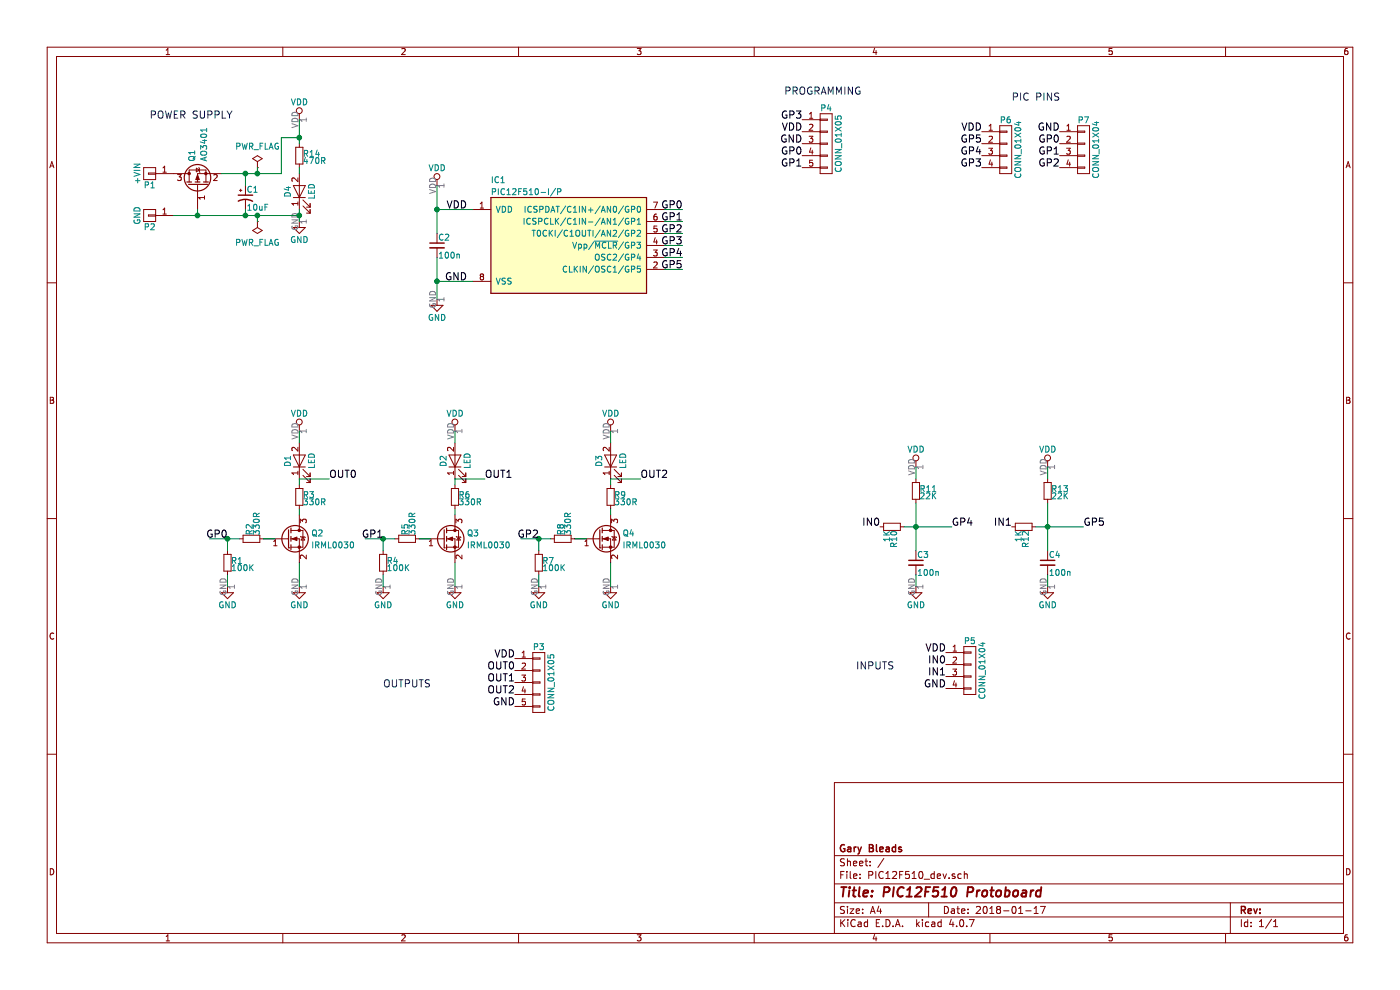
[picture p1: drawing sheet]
EESchema Schematic File Version 2
LIBS:power
LIBS:device
LIBS:transistors
LIBS:conn
LIBS:linear
LIBS:regul
LIBS:74xx
LIBS:cmos4000
LIBS:adc-dac
LIBS:memory
LIBS:xilinx
LIBS:microcontrollers
LIBS:dsp
LIBS:microchip
LIBS:analog_switches
LIBS:motorola
LIBS:texas
LIBS:intel
LIBS:audio
LIBS:interface
LIBS:digital-audio
LIBS:philips
LIBS:display
LIBS:cypress
LIBS:siliconi
LIBS:opto
LIBS:atmel
LIBS:contrib
LIBS:valves
LIBS:microchip_pic12mcu
LIBS:74xgxx
LIBS:ac-dc
LIBS:actel
LIBS:allegro
LIBS:Altera
LIBS:analog_devices
LIBS:battery_management
LIBS:bbd
LIBS:brooktre
LIBS:cmos_ieee
LIBS:dc-dc
LIBS:diode
LIBS:elec-unifil
LIBS:ESD_Protection
LIBS:ftdi
LIBS:gennum
LIBS:graphic
LIBS:hc11
LIBS:ir
LIBS:Lattice
LIBS:logo
LIBS:maxim
LIBS:mechanical
LIBS:microchip_dspic33dsc
LIBS:microchip_pic10mcu
LIBS:microchip_pic16mcu
LIBS:microchip_pic18mcu
LIBS:microchip_pic32mcu
LIBS:motor_drivers
LIBS:motors
LIBS:msp430
LIBS:nordicsemi
LIBS:nxp_armmcu
LIBS:onsemi
LIBS:Oscillators
LIBS:Power_Management
LIBS:powerint
LIBS:pspice
LIBS:references
LIBS:relays
LIBS:rfcom
LIBS:sensors
LIBS:silabs
LIBS:stm8
LIBS:stm32
LIBS:supertex
LIBS:switches
LIBS:transf
LIBS:ttl_ieee
LIBS:video
LIBS:wiznet
LIBS:Worldsemi
LIBS:Xicor
LIBS:zetex
LIBS:Zilog
LIBS:PIC12F510_dev-cache
EELAYER 25 0
EELAYER END
$Descr A4 11693 8268
encoding utf-8
Sheet 1 1
Title "PIC12F510 Protoboard"
Date "2018-01-17"
Rev ""
Comp "Gary Bleads"
Comment1 ""
Comment2 ""
Comment3 ""
Comment4 ""
$EndDescr
$Comp
L PIC12F510-I/P IC1
U 1 1
P 4750 2050
F 0 "IC1" H 4100 2600 50  0000 L CNN
F 1 "PIC12F510-I/P" H 4100 2500 50  0000 L CNN
F 2 "Housings_DIP:DIP-8_W7.62mm" H 4750 2050 50  0001 C CNN
F 3 "" H 4750 2050 50  0000 C CNN
	1    4750 2050
	1    0    0    -1  
$EndComp
$Comp
L GND #PWR01
U 1 1
P 3650 2500
F 0 "#PWR01" H 3650 2250 50  0001 C CNN
F 1 "GND" H 3650 2350 50  0000 C CNN
F 2 "" H 3650 2500 50  0000 C CNN
F 3 "" H 3650 2500 50  0000 C CNN
	1    3650 2500
	1    0    0    -1  
$EndComp
$Comp
L VDD #PWR02
U 1 1
P 3650 1550
F 0 "#PWR02" H 3650 1400 50  0001 C CNN
F 1 "VDD" H 3650 1700 50  0000 C CNN
F 2 "" H 3650 1550 50  0000 C CNN
F 3 "" H 3650 1550 50  0000 C CNN
	1    3650 1550
	1    0    0    -1  
$EndComp
$Comp
L C_Small C2
U 1 1
P 3650 2050
F 0 "C2" H 3660 2120 50  0000 L CNN
F 1 "100n" H 3660 1970 50  0000 L CNN
F 2 "Capacitors_SMD:C_0805_HandSoldering" H 3650 2050 50  0001 C CNN
F 3 "" H 3650 2050 50  0000 C CNN
	1    3650 2050
	1    0    0    -1  
$EndComp
Wire Wire Line
	3650 2150 3650 2500
Wire Wire Line
	3950 2350 3650 2350
Connection ~ 3650 2350
Wire Wire Line
	3650 1550 3650 1950
Wire Wire Line
	3950 1750 3650 1750
Connection ~ 3650 1750
$Comp
L Q_PMOS_GSD Q1
U 1 1
P 1650 1550
F 0 "Q1" H 1850 1600 50  0000 L CNN
F 1 "AO3401" H 1850 1500 50  0000 L CNN
F 2 "TO_SOT_Packages_SMD:SOT-23" H 1850 1650 50  0001 C CNN
F 3 "" H 1650 1550 50  0000 C CNN
	1    1650 1550
	0    -1   -1   0   
$EndComp
$Comp
L CONN_01X01 P1
U 1 1
P 1250 1450
F 0 "P1" H 1250 1550 50  0000 C CNN
F 1 "+VIN" V 1350 1450 50  0000 C CNN
F 2 "Pin_Headers:Pin_Header_Straight_1x01_Pitch2.54mm" H 1250 1450 50  0001 C CNN
F 3 "" H 1250 1450 50  0000 C CNN
	1    1250 1450
	-1   0    0    1   
$EndComp
$Comp
L CONN_01X01 P2
U 1 1
P 1250 1800
F 0 "P2" H 1250 1900 50  0000 C CNN
F 1 "GND" V 1350 1800 50  0000 C CNN
F 2 "Pin_Headers:Pin_Header_Straight_1x01_Pitch2.54mm" H 1250 1800 50  0001 C CNN
F 3 "" H 1250 1800 50  0000 C CNN
	1    1250 1800
	-1   0    0    1   
$EndComp
$Comp
L VDD #PWR03
U 1 1
P 2500 1000
F 0 "#PWR03" H 2500 850 50  0001 C CNN
F 1 "VDD" H 2500 1150 50  0000 C CNN
F 2 "" H 2500 1000 50  0000 C CNN
F 3 "" H 2500 1000 50  0000 C CNN
	1    2500 1000
	1    0    0    -1  
$EndComp
$Comp
L GND #PWR04
U 1 1
P 2500 1850
F 0 "#PWR04" H 2500 1600 50  0001 C CNN
F 1 "GND" H 2500 1700 50  0000 C CNN
F 2 "" H 2500 1850 50  0000 C CNN
F 3 "" H 2500 1850 50  0000 C CNN
	1    2500 1850
	1    0    0    -1  
$EndComp
Wire Wire Line
	1650 1750 1650 1800
Connection ~ 1650 1800
Text Notes 1250 1000 0    60   ~ 0
POWER SUPPLY
$Comp
L CONN_01X05 P4
U 1 1
P 6900 1200
F 0 "P4" H 6900 1500 50  0000 C CNN
F 1 "CONN_01X05" V 7000 1200 50  0000 C CNN
F 2 "Pin_Headers:Pin_Header_Angled_1x05_Pitch2.54mm" H 6900 1200 50  0001 C CNN
F 3 "" H 6900 1200 50  0000 C CNN
	1    6900 1200
	1    0    0    -1  
$EndComp
Text Label 6700 1100 2    60   ~ 0
VDD
Text Label 6700 1200 2    60   ~ 0
GND
Text Label 6700 1000 2    60   ~ 0
GP3
Text Label 6700 1300 2    60   ~ 0
GP0
Text Label 6700 1400 2    60   ~ 0
GP1
Wire Wire Line
	5550 1750 5700 1750
Wire Wire Line
	5550 1850 5700 1850
Wire Wire Line
	5550 1950 5700 1950
Wire Wire Line
	5550 2050 5700 2050
Wire Wire Line
	5550 2150 5700 2150
Wire Wire Line
	5550 2250 5700 2250
Text Label 5700 1750 2    60   ~ 0
GP0
Text Label 5700 1850 2    60   ~ 0
GP1
Text Label 5700 1950 2    60   ~ 0
GP2
Text Label 5700 2050 2    60   ~ 0
GP3
Text Label 5700 2150 2    60   ~ 0
GP4
Text Label 5700 2250 2    60   ~ 0
GP5
Text Label 3900 1750 2    60   ~ 0
VDD
Text Label 3900 2350 2    60   ~ 0
GND
$Comp
L Q_NMOS_GSD Q4
U 1 1
P 5000 4500
F 0 "Q4" H 5200 4550 50  0000 L CNN
F 1 "IRML0030" H 5200 4450 50  0000 L CNN
F 2 "TO_SOT_Packages_SMD:SOT-23" H 5200 4600 50  0001 C CNN
F 3 "" H 5000 4500 50  0000 C CNN
	1    5000 4500
	1    0    0    -1  
$EndComp
$Comp
L R_Small R7
U 1 1
P 4500 4700
F 0 "R7" H 4530 4720 50  0000 L CNN
F 1 "100K" H 4530 4660 50  0000 L CNN
F 2 "Resistors_SMD:R_0805_HandSoldering" H 4500 4700 50  0001 C CNN
F 3 "" H 4500 4700 50  0000 C CNN
	1    4500 4700
	1    0    0    -1  
$EndComp
$Comp
L R_Small R8
U 1 1
P 4700 4500
F 0 "R8" H 4730 4520 50  0000 L CNN
F 1 "330R" H 4730 4460 50  0000 L CNN
F 2 "Resistors_SMD:R_0805_HandSoldering" H 4700 4500 50  0001 C CNN
F 3 "" H 4700 4500 50  0000 C CNN
	1    4700 4500
	0    -1   -1   0   
$EndComp
$Comp
L R_Small R9
U 1 1
P 5100 4150
F 0 "R9" H 5130 4170 50  0000 L CNN
F 1 "330R" H 5130 4110 50  0000 L CNN
F 2 "Resistors_SMD:R_0805_HandSoldering" H 5100 4150 50  0001 C CNN
F 3 "" H 5100 4150 50  0000 C CNN
	1    5100 4150
	1    0    0    -1  
$EndComp
$Comp
L LED D3
U 1 1
P 5100 3850
F 0 "D3" H 5100 3950 50  0000 C CNN
F 1 "LED" H 5100 3750 50  0000 C CNN
F 2 "LEDs:LED_0805_HandSoldering" H 5100 3850 50  0001 C CNN
F 3 "" H 5100 3850 50  0000 C CNN
	1    5100 3850
	0    -1   -1   0   
$EndComp
Wire Wire Line
	4600 4500 4350 4500
Wire Wire Line
	4500 4600 4500 4500
Connection ~ 4500 4500
Wire Wire Line
	4900 4500 4800 4500
Wire Wire Line
	5100 4250 5100 4300
Wire Wire Line
	5100 4000 5100 4050
$Comp
L GND #PWR05
U 1 1
P 4500 4900
F 0 "#PWR05" H 4500 4650 50  0001 C CNN
F 1 "GND" H 4500 4750 50  0000 C CNN
F 2 "" H 4500 4900 50  0000 C CNN
F 3 "" H 4500 4900 50  0000 C CNN
	1    4500 4900
	1    0    0    -1  
$EndComp
$Comp
L VDD #PWR06
U 1 1
P 5100 3600
F 0 "#PWR06" H 5100 3450 50  0001 C CNN
F 1 "VDD" H 5100 3750 50  0000 C CNN
F 2 "" H 5100 3600 50  0000 C CNN
F 3 "" H 5100 3600 50  0000 C CNN
	1    5100 3600
	1    0    0    -1  
$EndComp
$Comp
L GND #PWR07
U 1 1
P 5100 4900
F 0 "#PWR07" H 5100 4650 50  0001 C CNN
F 1 "GND" H 5100 4750 50  0000 C CNN
F 2 "" H 5100 4900 50  0000 C CNN
F 3 "" H 5100 4900 50  0000 C CNN
	1    5100 4900
	1    0    0    -1  
$EndComp
Wire Wire Line
	5100 4700 5100 4900
Wire Wire Line
	4500 4800 4500 4900
Wire Wire Line
	5100 3600 5100 3700
Text Label 4500 4500 2    60   ~ 0
GP2
$Comp
L Q_NMOS_GSD Q2
U 1 1
P 2400 4500
F 0 "Q2" H 2600 4550 50  0000 L CNN
F 1 "IRML0030" H 2600 4450 50  0000 L CNN
F 2 "TO_SOT_Packages_SMD:SOT-23" H 2600 4600 50  0001 C CNN
F 3 "" H 2400 4500 50  0000 C CNN
	1    2400 4500
	1    0    0    -1  
$EndComp
$Comp
L R_Small R1
U 1 1
P 1900 4700
F 0 "R1" H 1930 4720 50  0000 L CNN
F 1 "100K" H 1930 4660 50  0000 L CNN
F 2 "Resistors_SMD:R_0805_HandSoldering" H 1900 4700 50  0001 C CNN
F 3 "" H 1900 4700 50  0000 C CNN
	1    1900 4700
	1    0    0    -1  
$EndComp
$Comp
L R_Small R2
U 1 1
P 2100 4500
F 0 "R2" H 2130 4520 50  0000 L CNN
F 1 "330R" H 2130 4460 50  0000 L CNN
F 2 "Resistors_SMD:R_0805_HandSoldering" H 2100 4500 50  0001 C CNN
F 3 "" H 2100 4500 50  0000 C CNN
	1    2100 4500
	0    -1   -1   0   
$EndComp
$Comp
L R_Small R3
U 1 1
P 2500 4150
F 0 "R3" H 2530 4170 50  0000 L CNN
F 1 "330R" H 2530 4110 50  0000 L CNN
F 2 "Resistors_SMD:R_0805_HandSoldering" H 2500 4150 50  0001 C CNN
F 3 "" H 2500 4150 50  0000 C CNN
	1    2500 4150
	1    0    0    -1  
$EndComp
$Comp
L LED D1
U 1 1
P 2500 3850
F 0 "D1" H 2500 3950 50  0000 C CNN
F 1 "LED" H 2500 3750 50  0000 C CNN
F 2 "LEDs:LED_0805_HandSoldering" H 2500 3850 50  0001 C CNN
F 3 "" H 2500 3850 50  0000 C CNN
	1    2500 3850
	0    -1   -1   0   
$EndComp
Wire Wire Line
	2000 4500 1750 4500
Wire Wire Line
	1900 4600 1900 4500
Connection ~ 1900 4500
Wire Wire Line
	2300 4500 2200 4500
Wire Wire Line
	2500 4250 2500 4300
Wire Wire Line
	2500 4000 2500 4050
$Comp
L GND #PWR08
U 1 1
P 1900 4900
F 0 "#PWR08" H 1900 4650 50  0001 C CNN
F 1 "GND" H 1900 4750 50  0000 C CNN
F 2 "" H 1900 4900 50  0000 C CNN
F 3 "" H 1900 4900 50  0000 C CNN
	1    1900 4900
	1    0    0    -1  
$EndComp
$Comp
L VDD #PWR09
U 1 1
P 2500 3600
F 0 "#PWR09" H 2500 3450 50  0001 C CNN
F 1 "VDD" H 2500 3750 50  0000 C CNN
F 2 "" H 2500 3600 50  0000 C CNN
F 3 "" H 2500 3600 50  0000 C CNN
	1    2500 3600
	1    0    0    -1  
$EndComp
$Comp
L GND #PWR010
U 1 1
P 2500 4900
F 0 "#PWR010" H 2500 4650 50  0001 C CNN
F 1 "GND" H 2500 4750 50  0000 C CNN
F 2 "" H 2500 4900 50  0000 C CNN
F 3 "" H 2500 4900 50  0000 C CNN
	1    2500 4900
	1    0    0    -1  
$EndComp
Wire Wire Line
	2500 4700 2500 4900
Wire Wire Line
	1900 4800 1900 4900
Wire Wire Line
	2500 3600 2500 3700
Text Label 1900 4500 2    60   ~ 0
GP0
$Comp
L Q_NMOS_GSD Q3
U 1 1
P 3700 4500
F 0 "Q3" H 3900 4550 50  0000 L CNN
F 1 "IRML0030" H 3900 4450 50  0000 L CNN
F 2 "TO_SOT_Packages_SMD:SOT-23" H 3900 4600 50  0001 C CNN
F 3 "" H 3700 4500 50  0000 C CNN
	1    3700 4500
	1    0    0    -1  
$EndComp
$Comp
L R_Small R4
U 1 1
P 3200 4700
F 0 "R4" H 3230 4720 50  0000 L CNN
F 1 "100K" H 3230 4660 50  0000 L CNN
F 2 "Resistors_SMD:R_0805_HandSoldering" H 3200 4700 50  0001 C CNN
F 3 "" H 3200 4700 50  0000 C CNN
	1    3200 4700
	1    0    0    -1  
$EndComp
$Comp
L R_Small R5
U 1 1
P 3400 4500
F 0 "R5" H 3430 4520 50  0000 L CNN
F 1 "330R" H 3430 4460 50  0000 L CNN
F 2 "Resistors_SMD:R_0805_HandSoldering" H 3400 4500 50  0001 C CNN
F 3 "" H 3400 4500 50  0000 C CNN
	1    3400 4500
	0    -1   -1   0   
$EndComp
$Comp
L R_Small R6
U 1 1
P 3800 4150
F 0 "R6" H 3830 4170 50  0000 L CNN
F 1 "330R" H 3830 4110 50  0000 L CNN
F 2 "Resistors_SMD:R_0805_HandSoldering" H 3800 4150 50  0001 C CNN
F 3 "" H 3800 4150 50  0000 C CNN
	1    3800 4150
	1    0    0    -1  
$EndComp
$Comp
L LED D2
U 1 1
P 3800 3850
F 0 "D2" H 3800 3950 50  0000 C CNN
F 1 "LED" H 3800 3750 50  0000 C CNN
F 2 "LEDs:LED_0805_HandSoldering" H 3800 3850 50  0001 C CNN
F 3 "" H 3800 3850 50  0000 C CNN
	1    3800 3850
	0    -1   -1   0   
$EndComp
Wire Wire Line
	3300 4500 3050 4500
Wire Wire Line
	3200 4600 3200 4500
Connection ~ 3200 4500
Wire Wire Line
	3600 4500 3500 4500
Wire Wire Line
	3800 4250 3800 4300
Wire Wire Line
	3800 4000 3800 4050
$Comp
L GND #PWR011
U 1 1
P 3200 4900
F 0 "#PWR011" H 3200 4650 50  0001 C CNN
F 1 "GND" H 3200 4750 50  0000 C CNN
F 2 "" H 3200 4900 50  0000 C CNN
F 3 "" H 3200 4900 50  0000 C CNN
	1    3200 4900
	1    0    0    -1  
$EndComp
$Comp
L VDD #PWR012
U 1 1
P 3800 3600
F 0 "#PWR012" H 3800 3450 50  0001 C CNN
F 1 "VDD" H 3800 3750 50  0000 C CNN
F 2 "" H 3800 3600 50  0000 C CNN
F 3 "" H 3800 3600 50  0000 C CNN
	1    3800 3600
	1    0    0    -1  
$EndComp
$Comp
L GND #PWR013
U 1 1
P 3800 4900
F 0 "#PWR013" H 3800 4650 50  0001 C CNN
F 1 "GND" H 3800 4750 50  0000 C CNN
F 2 "" H 3800 4900 50  0000 C CNN
F 3 "" H 3800 4900 50  0000 C CNN
	1    3800 4900
	1    0    0    -1  
$EndComp
Wire Wire Line
	3800 4700 3800 4900
Wire Wire Line
	3200 4800 3200 4900
Wire Wire Line
	3800 3600 3800 3700
Text Label 3200 4500 2    60   ~ 0
GP1
$Comp
L R_Small R11
U 1 1
P 7650 4100
F 0 "R11" H 7680 4120 50  0000 L CNN
F 1 "22K" H 7680 4060 50  0000 L CNN
F 2 "Resistors_SMD:R_0805_HandSoldering" H 7650 4100 50  0001 C CNN
F 3 "" H 7650 4100 50  0000 C CNN
	1    7650 4100
	1    0    0    -1  
$EndComp
$Comp
L R_Small R10
U 1 1
P 7450 4400
F 0 "R10" H 7480 4420 50  0000 L CNN
F 1 "1K" H 7480 4360 50  0000 L CNN
F 2 "Resistors_SMD:R_0805_HandSoldering" H 7450 4400 50  0001 C CNN
F 3 "" H 7450 4400 50  0000 C CNN
	1    7450 4400
	0    1    1    0   
$EndComp
$Comp
L C_Small C3
U 1 1
P 7650 4700
F 0 "C3" H 7660 4770 50  0000 L CNN
F 1 "100n" H 7660 4620 50  0000 L CNN
F 2 "Capacitors_SMD:C_0805_HandSoldering" H 7650 4700 50  0001 C CNN
F 3 "" H 7650 4700 50  0000 C CNN
	1    7650 4700
	1    0    0    -1  
$EndComp
$Comp
L GND #PWR014
U 1 1
P 7650 4900
F 0 "#PWR014" H 7650 4650 50  0001 C CNN
F 1 "GND" H 7650 4750 50  0000 C CNN
F 2 "" H 7650 4900 50  0000 C CNN
F 3 "" H 7650 4900 50  0000 C CNN
	1    7650 4900
	1    0    0    -1  
$EndComp
Wire Wire Line
	7550 4400 7950 4400
Wire Wire Line
	7650 4200 7650 4600
Connection ~ 7650 4400
Wire Wire Line
	7650 4800 7650 4900
$Comp
L VDD #PWR015
U 1 1
P 7650 3900
F 0 "#PWR015" H 7650 3750 50  0001 C CNN
F 1 "VDD" H 7650 4050 50  0000 C CNN
F 2 "" H 7650 3900 50  0000 C CNN
F 3 "" H 7650 3900 50  0000 C CNN
	1    7650 3900
	1    0    0    -1  
$EndComp
Wire Wire Line
	7650 4000 7650 3900
$Comp
L R_Small R13
U 1 1
P 8750 4100
F 0 "R13" H 8780 4120 50  0000 L CNN
F 1 "22K" H 8780 4060 50  0000 L CNN
F 2 "Resistors_SMD:R_0805_HandSoldering" H 8750 4100 50  0001 C CNN
F 3 "" H 8750 4100 50  0000 C CNN
	1    8750 4100
	1    0    0    -1  
$EndComp
$Comp
L R_Small R12
U 1 1
P 8550 4400
F 0 "R12" H 8580 4420 50  0000 L CNN
F 1 "1K" H 8580 4360 50  0000 L CNN
F 2 "Resistors_SMD:R_0805_HandSoldering" H 8550 4400 50  0001 C CNN
F 3 "" H 8550 4400 50  0000 C CNN
	1    8550 4400
	0    1    1    0   
$EndComp
$Comp
L C_Small C4
U 1 1
P 8750 4700
F 0 "C4" H 8760 4770 50  0000 L CNN
F 1 "100n" H 8760 4620 50  0000 L CNN
F 2 "Capacitors_SMD:C_0805_HandSoldering" H 8750 4700 50  0001 C CNN
F 3 "" H 8750 4700 50  0000 C CNN
	1    8750 4700
	1    0    0    -1  
$EndComp
$Comp
L GND #PWR016
U 1 1
P 8750 4900
F 0 "#PWR016" H 8750 4650 50  0001 C CNN
F 1 "GND" H 8750 4750 50  0000 C CNN
F 2 "" H 8750 4900 50  0000 C CNN
F 3 "" H 8750 4900 50  0000 C CNN
	1    8750 4900
	1    0    0    -1  
$EndComp
Wire Wire Line
	8650 4400 9050 4400
Wire Wire Line
	8750 4200 8750 4600
Connection ~ 8750 4400
Wire Wire Line
	8750 4800 8750 4900
$Comp
L VDD #PWR017
U 1 1
P 8750 3900
F 0 "#PWR017" H 8750 3750 50  0001 C CNN
F 1 "VDD" H 8750 4050 50  0000 C CNN
F 2 "" H 8750 3900 50  0000 C CNN
F 3 "" H 8750 3900 50  0000 C CNN
	1    8750 3900
	1    0    0    -1  
$EndComp
Wire Wire Line
	8750 4000 8750 3900
Text Label 8450 4400 2    60   ~ 0
IN1
Text Label 7350 4400 2    60   ~ 0
IN0
Wire Wire Line
	2500 4000 2750 4000
Wire Wire Line
	3800 4000 4050 4000
Wire Wire Line
	5100 4000 5350 4000
Text Label 2750 4000 0    60   ~ 0
OUT0
Text Label 4050 4000 0    60   ~ 0
OUT1
Text Label 5350 4000 0    60   ~ 0
OUT2
Text Label 7950 4400 0    60   ~ 0
GP4
Text Label 9050 4400 0    60   ~ 0
GP5
$Comp
L CONN_01X05 P3
U 1 1
P 4500 5700
F 0 "P3" H 4500 6000 50  0000 C CNN
F 1 "CONN_01X05" V 4600 5700 50  0000 C CNN
F 2 "Pin_Headers:Pin_Header_Straight_1x05_Pitch2.54mm" H 4500 5700 50  0001 C CNN
F 3 "" H 4500 5700 50  0000 C CNN
	1    4500 5700
	1    0    0    -1  
$EndComp
Text Label 4300 5500 2    60   ~ 0
VDD
Text Label 4300 5900 2    60   ~ 0
GND
Text Label 4300 5600 2    60   ~ 0
OUT0
Text Label 4300 5700 2    60   ~ 0
OUT1
Text Label 4300 5800 2    60   ~ 0
OUT2
$Comp
L CONN_01X04 P5
U 1 1
P 8100 5600
F 0 "P5" H 8100 5850 50  0000 C CNN
F 1 "CONN_01X04" V 8200 5600 50  0000 C CNN
F 2 "Pin_Headers:Pin_Header_Straight_1x04_Pitch2.54mm" H 8100 5600 50  0001 C CNN
F 3 "" H 8100 5600 50  0000 C CNN
	1    8100 5600
	1    0    0    -1  
$EndComp
Text Label 7900 5450 2    60   ~ 0
VDD
Text Label 7900 5750 2    60   ~ 0
GND
Text Label 7900 5550 2    60   ~ 0
IN0
Text Label 7900 5650 2    60   ~ 0
IN1
Text Notes 7150 5600 0    60   ~ 0
INPUTS
Text Notes 3200 5750 0    60   ~ 0
OUTPUTS
$Comp
L CP1_Small C1
U 1 1
P 2050 1650
F 0 "C1" H 2060 1720 50  0000 L CNN
F 1 "10uF" H 2060 1570 50  0000 L CNN
F 2 "Capacitors_SMD:C_0805_HandSoldering" H 2050 1650 50  0001 C CNN
F 3 "" H 2050 1650 50  0000 C CNN
	1    2050 1650
	1    0    0    -1  
$EndComp
Wire Wire Line
	2050 1800 2050 1750
Wire Wire Line
	1850 1450 2350 1450
Wire Wire Line
	2050 1450 2050 1550
$Comp
L PWR_FLAG #FLG018
U 1 1
P 2150 1400
F 0 "#FLG018" H 2150 1495 50  0001 C CNN
F 1 "PWR_FLAG" H 2150 1580 50  0000 C CNN
F 2 "" H 2150 1400 50  0000 C CNN
F 3 "" H 2150 1400 50  0000 C CNN
	1    2150 1400
	1    0    0    -1  
$EndComp
Connection ~ 2050 1450
$Comp
L PWR_FLAG #FLG019
U 1 1
P 2150 1850
F 0 "#FLG019" H 2150 1945 50  0001 C CNN
F 1 "PWR_FLAG" H 2150 2030 50  0000 C CNN
F 2 "" H 2150 1850 50  0000 C CNN
F 3 "" H 2150 1850 50  0000 C CNN
	1    2150 1850
	-1   0    0    1   
$EndComp
Connection ~ 2050 1800
$Comp
L CONN_01X04 P6
U 1 1
P 8400 1250
F 0 "P6" H 8400 1500 50  0000 C CNN
F 1 "CONN_01X04" V 8500 1250 50  0000 C CNN
F 2 "Pin_Headers:Pin_Header_Straight_1x04_Pitch2.54mm" H 8400 1250 50  0001 C CNN
F 3 "" H 8400 1250 50  0000 C CNN
	1    8400 1250
	1    0    0    -1  
$EndComp
Text Label 8200 1100 2    60   ~ 0
VDD
Text Label 8200 1200 2    60   ~ 0
GP5
Text Label 8200 1400 2    60   ~ 0
GP3
Text Label 8200 1300 2    60   ~ 0
GP4
$Comp
L CONN_01X04 P7
U 1 1
P 9050 1250
F 0 "P7" H 9050 1500 50  0000 C CNN
F 1 "CONN_01X04" V 9150 1250 50  0000 C CNN
F 2 "Pin_Headers:Pin_Header_Straight_1x04_Pitch2.54mm" H 9050 1250 50  0001 C CNN
F 3 "" H 9050 1250 50  0000 C CNN
	1    9050 1250
	1    0    0    -1  
$EndComp
Text Label 8850 1400 2    60   ~ 0
GP2
Text Label 8850 1300 2    60   ~ 0
GP1
Text Label 8850 1200 2    60   ~ 0
GP0
Text Label 8850 1100 2    60   ~ 0
GND
$Comp
L R_Small R14
U 1 1
P 2500 1300
F 0 "R14" H 2530 1320 50  0000 L CNN
F 1 "470R" H 2530 1260 50  0000 L CNN
F 2 "Resistors_SMD:R_0805_HandSoldering" H 2500 1300 50  0001 C CNN
F 3 "" H 2500 1300 50  0000 C CNN
	1    2500 1300
	1    0    0    -1  
$EndComp
Wire Wire Line
	2150 1400 2150 1450
Connection ~ 2150 1450
Wire Wire Line
	2150 1850 2150 1800
Connection ~ 2150 1800
Wire Wire Line
	2500 1000 2500 1200
Wire Wire Line
	2500 1150 2350 1150
Wire Wire Line
	2350 1150 2350 1450
Connection ~ 2500 1150
$Comp
L LED D4
U 1 1
P 2500 1600
F 0 "D4" H 2500 1700 50  0000 C CNN
F 1 "LED" H 2500 1500 50  0000 C CNN
F 2 "LEDs:LED_0805_HandSoldering" H 2500 1600 50  0001 C CNN
F 3 "" H 2500 1600 50  0000 C CNN
	1    2500 1600
	0    -1   -1   0   
$EndComp
Wire Wire Line
	2500 1750 2500 1850
Wire Wire Line
	1450 1800 2500 1800
Connection ~ 2500 1800
Wire Wire Line
	2500 1400 2500 1450
Text Notes 6550 800  0    60   ~ 0
PROGRAMMING
Text Notes 8450 850  0    60   ~ 0
PIC PINS\n
$EndSCHEMATC
